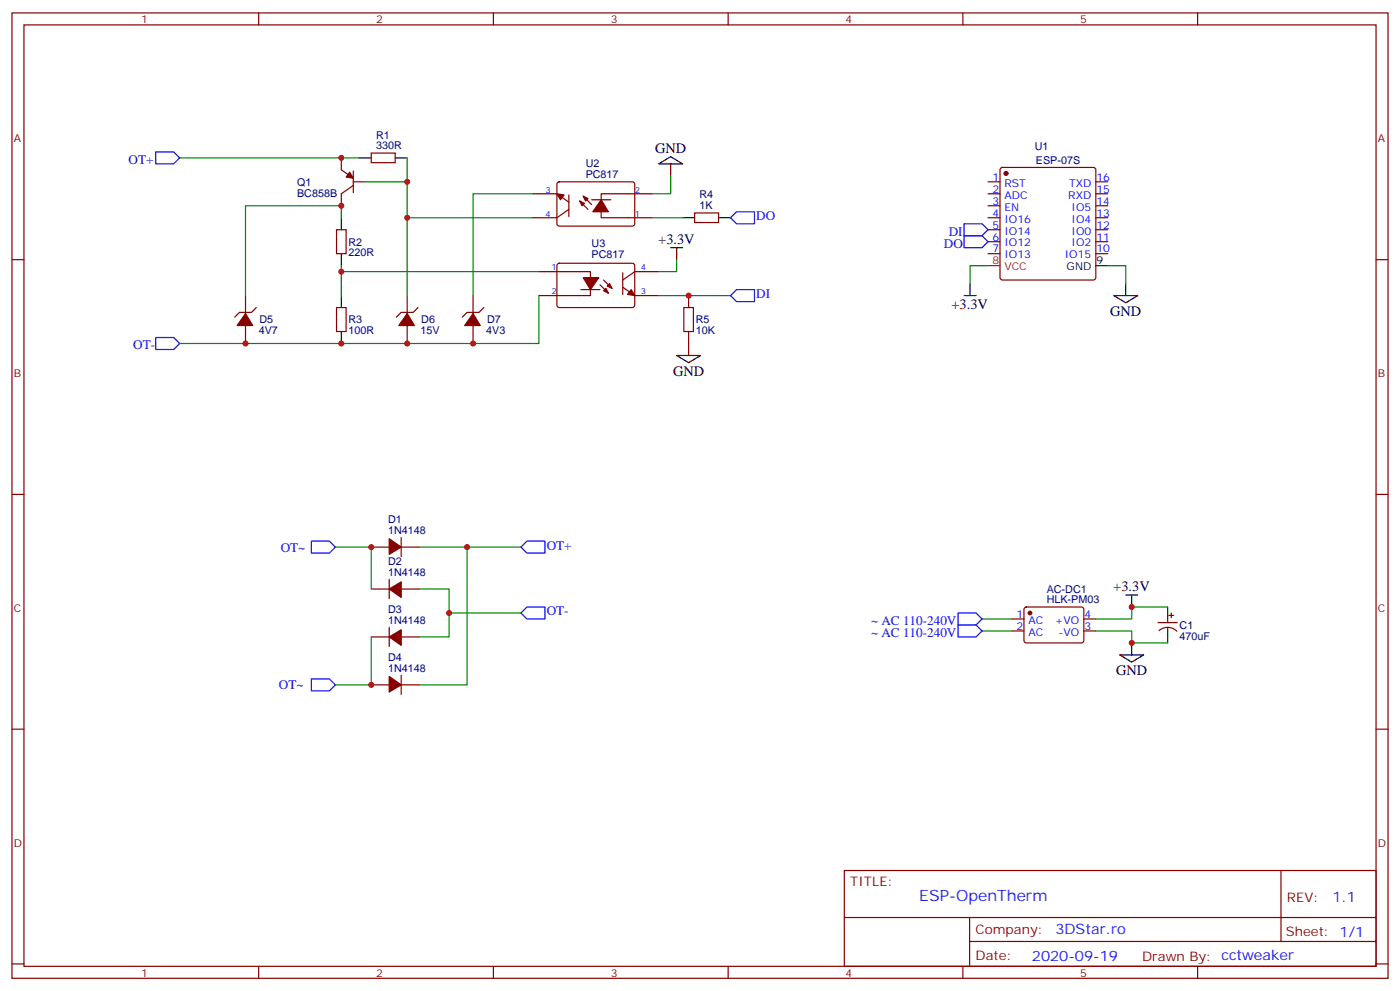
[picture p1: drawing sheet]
<svg xmlns="http://www.w3.org/2000/svg" width="412mm" height="292mm" viewBox="0 0 412 292" stroke-linecap="round" stroke-linejoin="round" font-family="sans-serif">
<g fill="none" stroke="#870000" stroke-width=".35">
<path d="M3.5 3.8h405.4v284.3h-405.4zM7.1 7.3h398.2v277.3h-398.2zM76.2 3.8v3.5M145.3 3.8v3.5M214.5 3.8v3.5M283.6 3.8v3.5M352.8 3.8v3.5M100.5 46.5v3.5l3.6 2.5M104.1 53.6h3.5M104.1 54.6l-3.6 2.5v3.5M104.1 50.4v6.3M109.4 45.1h7v2.8h-7z"/>
<path d="M157 57.1h7l3.6 2.4M164.3 53.8l.4-.2h21.8l.5 .7-.1 11.9-.6 .4-21.8-.1-.5-.6v-11.6zM167.6 57.4v6.4M170.7 59.2l2.5 2.5M171.8 57.8l2.5 2.5M174.3 58.8h5.6M192.3 57.1h-15.2v7h15.2M291 53.6h3.6M291 57.1h3.6M294.8 49.5l.5-.2h26.8l.5 .2 .2 .5v31.8l-.2 .5-.5 .2h-26.8l-.5-.3-.2-.4v-31.8zM322.8 53.6h3.5M322.8 57.1h3.5"/>
<path d="M3.5 76.5h3.6M99.1 67.7h2.9v7h-2.9zM164.3 77.7l.4-.2 21.8 .1 .5 .6-.1 12-.6 .4-21.8-.1-.5-.6v-11.7zM167.6 61.7l-3.6 2.4h-7M204.6 62.7h7.1v2.8h-7.1zM291 60.6h3.6M291 64.1h3.6M291 67.7h3.6M291 71.2h3.6M291 74.7h3.6M322.8 60.6h3.5M322.8 64.1h3.5"/>
<path d="M322.8 67.7h3.5M322.8 71.2h3.5M322.8 74.7h3.5M405.3 76.5h3.6M72.3 87.1v5.3M72.3 95.9v5.3M75.5 90.6l-1.4 1.4h-3.5l-1.5 1.4M99.1 90.6h2.9v7h-2.9zM119.9 87.1v5.3M119.9 95.9v5.3M123.1 90.6l-1.4 1.4h-3.5l-1.4 1.4M139.3 87.1v5.3"/>
<path d="M139.3 95.9v5.3M142.5 90.6l-1.4 1.4h-3.5l-1.4 1.4M158.7 80h15.2v7.1h-15.2M171.1 85.3h5.6M176.7 83.9l2.5 2.5M177.8 82.5l2.5 2.4M183.4 80.4v6.3M183.4 84.6l3.6 2.5h7M194 80h-7l-3.6 2.5M201.4 90.6h2.9v7h-2.9zM3.5 145.6h3.6M118.2 158.3v5.7"/>
<path d="M405.3 145.6h3.6M109.4 161.1h5.3M109.4 173.5h5.3M114.7 170.7v5.6M118.2 161.1h5.3M118.2 173.5h5.3M301.9 179l.4-.2h16.5l.5 .7-.1 9.4-.6 .5-16.5-.1-.5-.6v-9.2zM109.4 187.6h5.3M114.7 184.8v5.6M118.2 198.9v5.6M118.2 187.6h5.3M298.1 182.3h3.5"/>
<path d="M298.1 185.8h3.5M319.3 182.3h3.5M319.3 185.8h3.5M341.1 183.4h5.7M341.4 185.8a3.8 3.8 0 0 1 5.3 .1M344 182.3v1.1M344 184.8v1M344.3 181.3h1.4M345 180.6v1.4M3.5 214.8h3.6M109.4 201.7h5.3M118.2 201.7h5.3"/>
<path d="M405.3 214.8h3.6M248.7 256.4h156.6v28.2h-156.6zM377.3 256.4v20.9M248.7 270.2h156.5M285.6 277.3h119.6M285.6 270.2v14.2M3.5 283.9h3.6M76.2 284.6v3.5M145.3 284.6v3.5M214.5 284.6v3.5M283.6 284.6v3.5M352.8 284.6v3.5"/>
<path d="M405.3 283.9h3.6"/>
</g>
<g fill="#870000" stroke="#870000" stroke-width=".35">
<path d="M114.7 158.7l3.5 2.4-3.5 2.2z"/>
<path d="M114.7 199.2l3.5 2.5-3.5 2.1z"/>
<path d="M114.7 173.5l3.5-2.1v4.6z"/>
<path d="M114.7 187.6l3.5-2.1v4.6z"/>
<path d="M72.3 92.4l2.1 3.5h-4.6z"/>
<path d="M119.9 92.4l2.2 3.5h-4.6z"/>
<path d="M139.3 92.4l2.2 3.5h-4.6z"/>
<path d="M103 50.7l1.1 1.8-2.1-.4z"/>
<path d="M171.8 81.8h4.6l-2.5 3.5z"/>
<path d="M179.6 83.5l.7 1.4-1.4-.7z"/>
<path d="M177.8 85.7l.7-.8 .7 1.5z"/>
<path d="M185.9 85.3l1.1 1.8-2.1-.4z"/>
<path d="M177.1 58.8l2.1 3.6h-4.6z"/>
<path d="M170.7 59.2l1.5 .7-.8 .7z"/>
<path d="M171.8 57.8l1.4 .7-.7 .7z"/>
<path d="M164 57.1l2.2 .3-1.1 1.4z"/>
<circle cx="296.3" cy="51.1" r=".53"/>
<circle cx="303.4" cy="180.6" r=".53"/>
</g>
<path d="M291 78.2h3.6" fill="none" stroke="#f00" stroke-width=".35"/>
<g fill="none" stroke="#000" stroke-width=".35">
<path d="M105.8 46.5h3.6M116.4 46.5h3.5M194 48.3l3.6-2.2 3.5 2.2zM197.6 48.3v3.5M100.5 64.1v3.6M100.5 74.7v3.5M197.6 73h3.5M199.3 73v3.5M201.1 64.1h3.5M211.7 64.1h3.5M322.8 78.2h3.5M100.5 87.1v3.5"/>
<path d="M100.5 97.6v3.6M202.8 87.1v3.5M202.8 97.6v7.1M284 87.1h3.5M285.8 83.5v3.6M328.1 87.1h7l-3.5 2.1zM331.6 83.5v3.6M199.3 104.7h7.1l-3.6 2.1zM331.6 175.3h3.5M333.4 175.3v3.5M344 178.8v3.5M329.8 192.9h7.1l-3.5 2.1z"/>
<path d="M333.4 189.4v3.5M344 185.8v3.6"/>
</g>
<g fill="none" stroke="#008700" stroke-width=".35">
<path d="M52.9 46.5h52.9M107.6 53.6h12.3v33.5M119.9 46.5v7.1M157 57.1h-17.7v30M197.6 51.8v5.3h-5.3M100.5 64.1v-3.5h-28.2v26.5M100.5 78.2v8.9M119.9 64.1h37.1M192.3 64.1h8.8M199.3 76.5v3.5h-5.3M291 78.2h-5.2v5.3M326.3 78.2h5.3v5.3"/>
<path d="M100.5 80h58.2M158.7 87.1v14.1h-105.8M194 87.1h21.2M98.8 161.1h10.6v12.4M123.5 173.5h8.8v14.1h-8.8M123.5 161.1h14.1v40.6h-14.1M137.6 161.1h15.9M344 178.8h-10.6v3.5h-10.6M109.4 187.6v14.1h-10.6M132.3 180.6h21.2M289.3 185.8h8.8M289.3 182.3h8.8"/>
<path d="M322.8 185.8h10.6v3.6h10.6"/>
</g>
<path d="M45.9 44.7h5.3l1.7 1.8-1.7 1.8h-5.3zM215.2 64.1l1.8-1.7h5.2v3.5h-5.2zM284 69.4h5.3l1.7 1.8-1.7 1.8h-5.3zM284 65.9h5.3l1.7 1.8-1.7 1.7h-5.3zM45.9 99.4h5.3l1.7 1.8-1.7 1.7h-5.3zM215.2 87.1l1.8-1.8h5.2v3.5h-5.2zM91.7 159.4h5.3l1.8 1.7-1.8 1.8h-5.3zM155.2 159.4h5.3v3.5h-5.3l-1.7-1.8zM91.7 200h5.3l1.8 1.7-1.8 1.8h-5.3zM153.5 180.6l1.7-1.8h5.3v3.5h-5.3zM282.2 184.1h5.3l1.8 1.7-1.8 1.8h-5.3zM282.2 180.6h5.3l1.8 1.7-1.8 1.8h-5.3z" fill="none" stroke="#00f" stroke-width=".35"/>
<g fill="#c00">
<circle cx="109.4" cy="161.1" r=".88"/>
<circle cx="109.4" cy="201.7" r=".88"/>
<circle cx="132.3" cy="180.6" r=".88"/>
<circle cx="137.6" cy="161.1" r=".88"/>
<circle cx="119.9" cy="101.2" r=".88"/>
<circle cx="72.3" cy="101.2" r=".88"/>
<circle cx="100.5" cy="46.5" r=".88"/>
<circle cx="119.9" cy="53.6" r=".88"/>
<circle cx="100.5" cy="60.6" r=".88"/>
<circle cx="100.5" cy="101.2" r=".88"/>
<circle cx="139.3" cy="101.2" r=".88"/>
<circle cx="119.9" cy="64.1" r=".88"/>
<circle cx="100.5" cy="80" r=".88"/>
<circle cx="202.8" cy="87.1" r=".88"/>
<circle cx="333.4" cy="178.8" r=".88"/>
<circle cx="333.4" cy="189.4" r=".88"/>
</g>
<text font-size="4.6" fill="#00f" x="270.8" y="265.4">ESP-OpenTherm</text>
<g font-size="4.2">
<text x="193" y="45.1">GND</text>
<text x="193.9" y="71.9">+3.3V</text>
<text x="280.3" y="91">+3.3V</text>
<text x="327" y="93.1">GND</text>
<text x="198.3" y="110.7">GND</text>
<text x="328" y="174.2">+3.3V</text>
<text x="328.8" y="198.9">GND</text>
</g>
<g font-size="4.2" fill="#00f">
<text x="392.5" y="265.7">1.1</text>
<text x="310.9" y="275.2">3DStar.ro</text>
<text x="304" y="283">2020-09-19</text>
</g>
<g font-size="3.9" fill="#00f">
<text x="37.8" y="48.3">OT+</text>
<text x="222.8" y="64.8">DO</text>
<text x="279.5" y="69.4">DI</text>
<text x="278" y="72.9">DO</text>
<text x="222.8" y="87.8">DI</text>
<text x="39.3" y="102.9">OT-</text>
<text x="161" y="161.9">OT+</text>
<text x="82.7" y="162.5">OT~</text>
<text x="161" y="181.3">OT-</text>
<text x="256.6" y="184.1">~ AC 110-240V</text>
<text x="256.6" y="187.6">~ AC 110-240V</text>
<text x="82.1" y="203">OT~</text>
</g>
<g font-size="3.9" fill="#800">
<text x="250.5" y="261">TITLE:</text>
<text x="379.1" y="265.7">REV:</text>
<text x="287.4" y="275.2">Company:</text>
<text x="378.7" y="275.8">Sheet: 1/1</text>
<text x="287.4" y="282.9">Date:</text>
<text x="336.4" y="282.9">Drawn By: cctweaker</text>
</g>
<g font-size="3.2" fill="#800">
<text x="41.6" y="6.8">1</text>
<text x="110.8" y="6.8">2</text>
<text x="179.9" y="6.8">3</text>
<text x="249.1" y="6.8">4</text>
<text x="318.2" y="6.8">5</text>
<text x="4.1" y="41.9">A</text>
<text x="405.9" y="41.9">A</text>
<text x="4.1" y="111.1">B</text>
<text x="405.9" y="111.1">B</text>
<text x="4.1" y="180.2">C</text>
<text x="405.9" y="180.2">C</text>
<text x="4.1" y="249.3">D</text>
<text x="405.9" y="249.3">D</text>
<text x="41.6" y="287.6">1</text>
<text x="110.8" y="287.6">2</text>
<text x="179.9" y="287.6">3</text>
<text x="249.1" y="287.6">4</text>
<text x="318.2" y="287.6">5</text>
</g>
<g font-size="3.2" fill="#000080">
<text x="110.8" y="40.8">R1</text>
<text x="110.8" y="44">330R</text>
<text x="304.8" y="44.1">U1</text>
<text x="172.5" y="52.5">PC817</text>
<text x="172.5" y="49.3">U2</text>
<text x="305.2" y="48.3">ESP-07S</text>
<text x="87.5" y="57.9">BC858B</text>
<text x="87.5" y="54.7">Q1</text>
<text x="206" y="58.4">R4</text>
<text x="206" y="61.7">1K</text>
<text x="102.7" y="75.5">220R</text>
<text x="102.7" y="72.3">R2</text>
<text x="174.3" y="76.1">PC817</text>
<text x="174.3" y="72.9">U3</text>
<text x="76.5" y="95.3">D5</text>
<text x="102.7" y="95.3">R3</text>
<text x="124.1" y="95.3">D6</text>
<text x="143.5" y="95.3">D7</text>
<text x="205" y="95.3">R5</text>
<text x="76.2" y="98.5">4V7</text>
<text x="102.7" y="98.5">100R</text>
<text x="123.8" y="98.5">15V</text>
<text x="143.2" y="98.5">4V3</text>
<text x="205" y="98.5">10K</text>
<text x="114.3" y="154.1">D1</text>
<text x="114.3" y="157.3">1N4148</text>
<text x="114.3" y="166.4">D2</text>
<text x="114.3" y="169.6">1N4148</text>
<text x="308.3" y="177.6">HLK-PM03</text>
<text x="308.3" y="174.7">AC-DC1</text>
<text x="114.3" y="183.7">1N4148</text>
<text x="114.3" y="180.6">D3</text>
<text x="347.5" y="185.2">C1</text>
<text x="347.5" y="188.4">470uF</text>
<text x="114.3" y="194.7">D4</text>
<text x="114.3" y="197.8">1N4148</text>
</g>
<g font-size="3.2" fill="#00f">
<text x="292.4" y="53.2">1</text>
<text x="323" y="53.2">16</text>
<text x="292.4" y="56.7">2</text>
<text x="295.9" y="55">RST</text>
<text x="295.9" y="58.5">ADC</text>
<text x="314.7" y="58.5">RXD</text>
<text x="314.9" y="55">TXD</text>
<text x="323" y="56.7">15</text>
<text x="292.4" y="60.3">3</text>
<text x="292.4" y="63.8">4</text>
<text x="295.9" y="62">EN</text>
<text x="295.9" y="65.5">IO16</text>
<text x="315.6" y="65.5">IO4</text>
<text x="315.6" y="62">IO5</text>
<text x="323" y="63.8">13</text>
<text x="323" y="60.3">14</text>
<text x="292.4" y="67.3">5</text>
<text x="292.4" y="70.8">6</text>
<text x="295.9" y="69.1">IO14</text>
<text x="315.6" y="69.1">IO0</text>
<text x="323" y="70.8">11</text>
<text x="323" y="67.3">12</text>
<text x="292.4" y="74.4">7</text>
<text x="295.9" y="72.6">IO12</text>
<text x="295.9" y="76.1">IO13</text>
<text x="313.6" y="76.1">IO15</text>
<text x="315.6" y="72.6">IO2</text>
<text x="323" y="74.4">10</text>
<text x="299.4" y="185.5">2</text>
<text x="299.4" y="182">1</text>
<text x="302.9" y="183.7">AC</text>
<text x="310.7" y="183.7">+VO</text>
<text x="319.4" y="182">4</text>
<text x="319.4" y="185.5">3</text>
<text x="302.9" y="187.3">AC</text>
<text x="311.8" y="187.3">-VO</text>
</g>
<g font-size="3.2" fill="#f00">
<text x="292.4" y="77.9">8</text>
<text x="295.9" y="79.7">VCC</text>
</g>
<g font-size="3.2">
<text x="323" y="77.9">9</text>
<text x="314.2" y="79.7">GND</text>
</g>
<g font-size="2.5" fill="#00f">
<text x="160.7" y="56.7">3</text>
<text x="187" y="56.7">2</text>
<text x="160.7" y="63.8">4</text>
<text x="187" y="63.8">1</text>
<text x="162.5" y="79.7">1</text>
<text x="188.7" y="79.7">4</text>
<text x="162.5" y="86.7">2</text>
<text x="188.7" y="86.7">3</text>
</g>
</svg>
